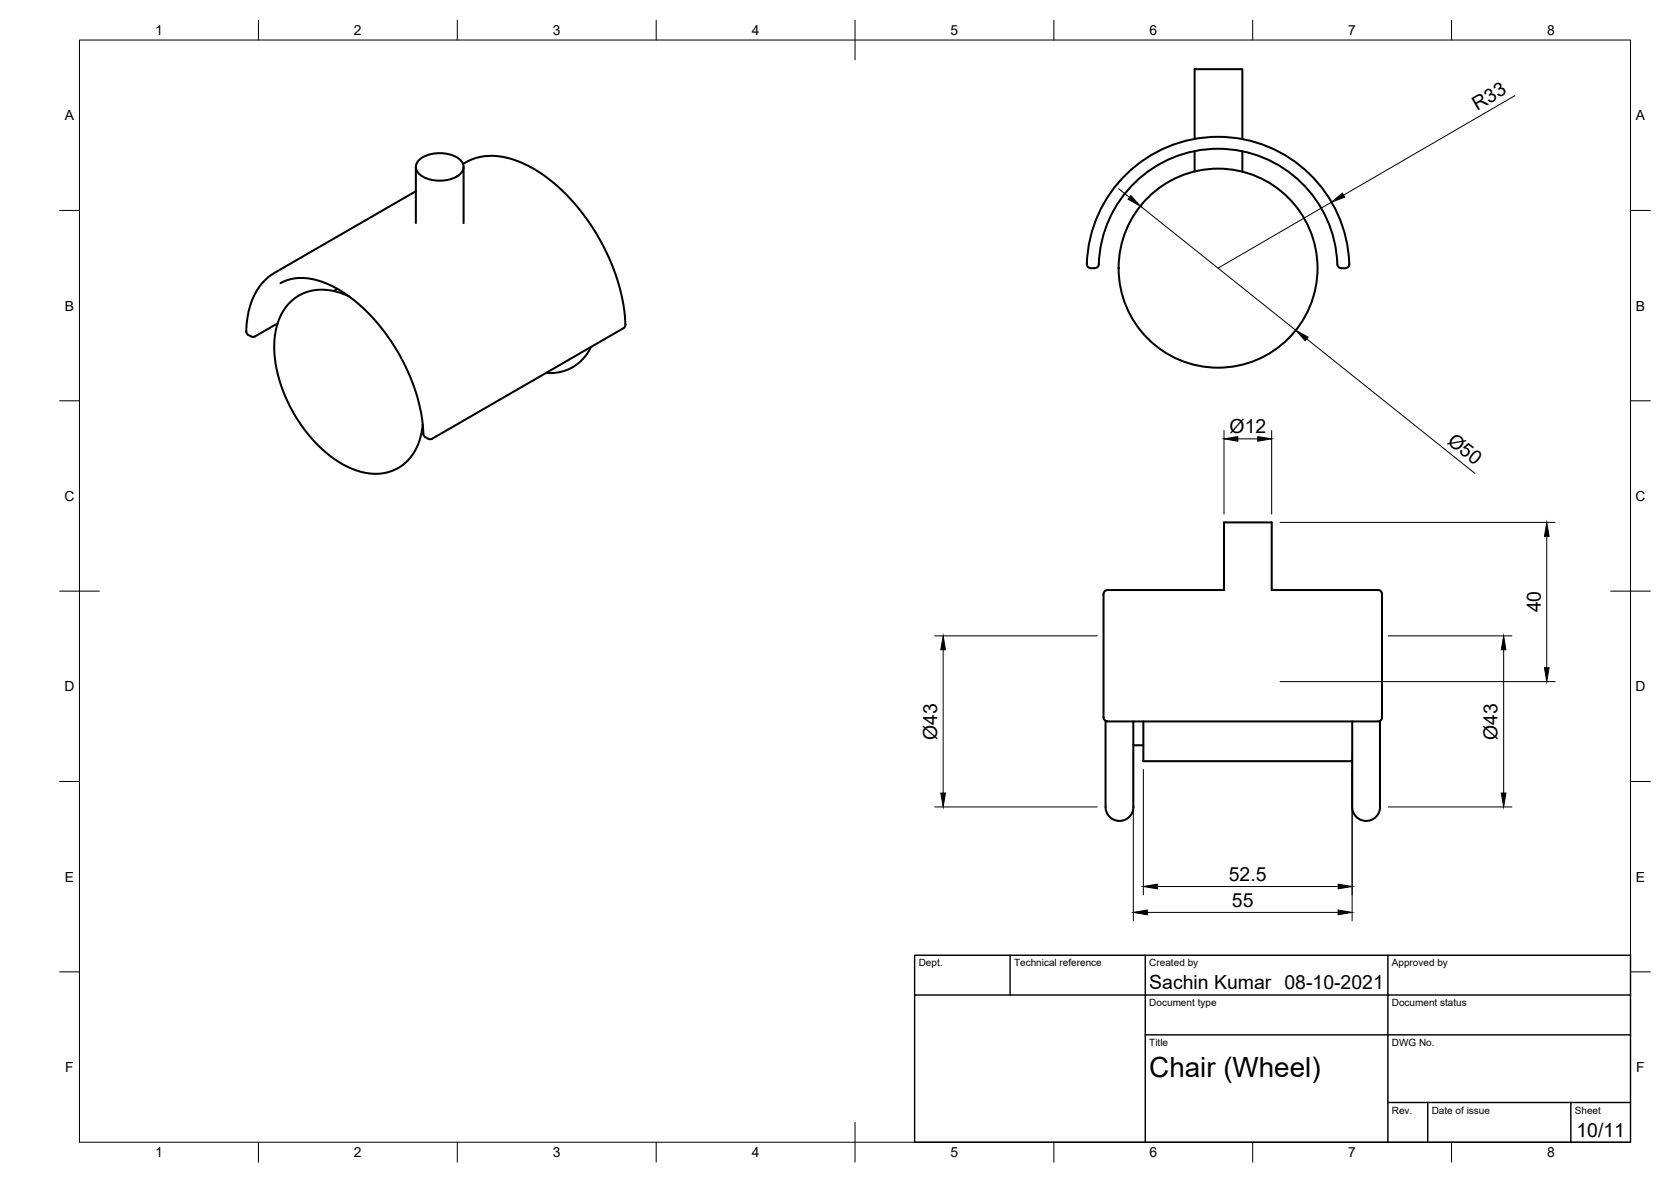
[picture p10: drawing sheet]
<svg xmlns="http://www.w3.org/2000/svg" width="420mm" height="297mm" viewBox="0 0 420 297" stroke-linecap="round" stroke-linejoin="round" font-family="sans-serif">
<!-- layer: Visible -->
<g fill="none" stroke="#000" stroke-width=".51">
<path d="M105.6 40a8.9 8.9 0 0 1 9.9 0 2.49 2.49 0 0 1 1 2.4 2.49 2.49 0 0 1-1.7 2 9.1 9.1 0 0 1-9.2-.5 2.36 2.36 0 0 1 0-3.9zM300.4 34.9v-17.5h12v17.6M300.4 38v5.1M312.4 38v5.1M104.6 48.1l-35.6 20.5-1.5 1-2.1 2.1-1.5 2.6-1.3 3.6-.6 4.1a2.04 2.04 0 0 0 .4 2.1M104.6 42v14.1M116.4 41.2l1.7-.9a16.1 16.1 0 0 1 13.8 .9 45.7 45.7 0 0 1 19.3 19.7 46.5 46.5 0 0 1 6 21l-.4 .6M116.6 42v14.1M70.5 71.2a13.4 13.4 0 0 1 12.5 .5 42.9 42.9 0 0 1 18.4 19.2 46.2 46.2 0 0 1 5.2 18.6l.4 .4a1.54 1.54 0 0 0 1.7 .4M84.8 72.6l-.9 .5M87.7 74.5a12.9 12.9 0 0 0-14.1 .9 16.2 16.2 0 0 0-4.5 14.1l.7 4.6 1.1 3.4 1.4 3.5 2.2 4 2.6 3.7 2.1 2.5 2.6 2.4 2.7 2.1a15.9 15.9 0 0 0 13.9 2.7 12.8 12.8 0 0 0 7.9-11.8M273.3 66.3l.2 .8a1.99 1.99 0 0 0 2.7-.3l.1-.4"/>
<path d="M276.3 66.4a30 30 0 0 1 30-29 30 30 0 0 1 30 29M339.3 66.4a33 33 0 0 0-33-32 33 33 0 0 0-33 32M339.3 66.3l-.3 .8a2.08 2.08 0 0 1-2.7-.3v-.4M69.8 81.3l-5.9 3.3a1.7 1.7 0 0 1-1.5-.5M148.6 87.2l-1 1.7-1.1 1.4-1.1 1-1.6 1.1-3 1.1-1.7 .2h-1.8M156.7 82.5l-48.1 27.8M277.8 148.6l.7-.3h29.3v-17h12v17h26.7a1.33 1.33 0 0 1 1 1.7v30.3a.97 .97 0 0 1-1 1h-68a1.04 1.04 0 0 1-1-1v-31zM278 181.2v13.7a48.5 48.5 0 0 0 .3 9.3 3.5 3.5 0 0 0 3.9 2 3.5 3.5 0 0 0 2.8-3.4M285 181.3v21.5M285 187.3h2.5M287.5 181.3v10h52.5M347 181.2v20.5a3.6 3.6 0 0 1-2.3 4.3 3.6 3.6 0 0 1-4.4-1.8 48.1 48.1 0 0 1-.3-9.2v-13.7"/>
<circle cx="306.3" cy="67.4" r="25"/>
</g>
<!-- layer: Border -->
<g fill="none" stroke="#000" stroke-width=".25">
<path d="M20 10.1h390v276.9h-390zM65 5.1v5M115 5.1v5M165 5.1v5M215 5.1v10M265 5.1v5M315 5.1v5M365 5.1v5M15 52.9h5M410 52.9h5M15 100.7h5M410 100.7h5"/>
<path d="M15 148.6h10M405 148.6h10M15 196.4h5M410 196.4h5M15 244.2h5M410 244.2h5M65 287v5M115 287v5M165 287v5M215 282.1v9.9M265 287v5M315 287v5"/>
<path d="M365 287v5"/>
</g>
<!-- layer: TitleBlock -->
<path d="M230 240.1h180v46.9h-180zM230 250h180M254 240.1v9.9M288 240.1v46.9M349 240.1v46.9M288 260.1h122M349 277.1h61M359 277.1v9.9M395 277.1v9.9" fill="none" stroke="#000" stroke-width=".36"/>
<!-- layer: Dimensions -->
<g fill="none" stroke="#000" stroke-width=".25">
<path d="M380.9 24l-43.1 25.1M281.3 47.4l2.7 2.2M286.7 51.8l39.1 31.2M334.8 50.8l-28.5 16.6M328.5 85.2l42.4 33.8M307.8 108.2v21M311.3 110.3h5M319.7 108.2v21M321.9 131.3h69.1M388.9 134.8v33M235 159.8h40.9M349.1 159.8h31.1"/>
<path d="M237.2 163.3v36M321.9 171.3h69.1M378.1 163.3v36M285 189.4v42M287.5 193.4v31.5M340 189.4v42M235 202.8h40.9M349.1 202.8h31.1M288.5 229.3h48M291 222.8h45.5"/>
</g>
<g fill="#000" stroke="#000" stroke-width=".25">
<path d="M284.4 49.2l2.3 2.6-3.1-1.7zM334.8 50.8l2.7-2.3 .6 1.1zM325.8 83l3.1 1.7-.7 .9zM307.8 110.3l3.5-.6v1.2zM316.3 109.7l3.4 .6-3.4 .6zM388.9 131.3l.6 3.5h-1.2zM237.2 159.8l.5 3.5h-1.1zM378.1 159.8l.6 3.5h-1.2zM388.3 167.8h1.2l-.6 3.5zM236.6 199.3h1.1l-.5 3.5zM377.5 199.3h1.2l-.6 3.5zM285 229.3l3.5-.6v1.2z"/>
<path d="M287.5 222.8l3.5-.6v1.2zM336.5 222.2l3.5 .6-3.5 .6zM336.5 228.7l3.5 .6-3.5 .6z"/>
</g>
<text font-size="7" x="289" y="270.6">Chair (Wheel)</text>
<g font-size="4.9">
<text x="371.4" y="27.9" transform="rotate(-30 371.4 27.9)">R33</text>
<text x="309.2" y="108.7">Ø12</text>
<text x="363.7" y="111.3" transform="rotate(39 363.7 111.3)">Ø50</text>
<text x="387.5" y="153.9" transform="rotate(-90 387.5 153.9)">40</text>
<text x="235.6" y="185.9" transform="rotate(-90 235.6 185.9)">Ø43</text>
<text x="376.5" y="185.9" transform="rotate(-90 376.5 185.9)">Ø43</text>
<text x="309" y="221.3">52.5</text>
<text x="309.8" y="227.8">55</text>
<text x="289" y="248.5">Sachin Kumar 08-10-2021</text>
<text x="396.4" y="285.7">10/11</text>
</g>
<g font-size="3.5">
<text x="39" y="8.8">1</text>
<text x="89" y="8.8">2</text>
<text x="139" y="8.8">3</text>
<text x="189" y="8.8">4</text>
<text x="239" y="8.8">5</text>
<text x="289" y="8.8">6</text>
<text x="339" y="8.8">7</text>
<text x="389" y="8.8">8</text>
<text x="16.3" y="30.2">A</text>
<text x="411.3" y="30.2">A</text>
<text x="16.3" y="78">B</text>
<text x="411.3" y="78">B</text>
<text x="16.2" y="125.9">C</text>
<text x="411.2" y="125.9">C</text>
<text x="16.2" y="173.7">D</text>
<text x="411.2" y="173.7">D</text>
<text x="16.3" y="221.6">E</text>
<text x="411.3" y="221.6">E</text>
<text x="16.4" y="269.4">F</text>
<text x="411.4" y="269.4">F</text>
<text x="39" y="290.8">1</text>
<text x="89" y="290.8">2</text>
<text x="139" y="290.8">3</text>
<text x="189" y="290.8">4</text>
<text x="239" y="290.8">5</text>
<text x="289" y="290.8">6</text>
<text x="339" y="290.8">7</text>
<text x="389" y="290.8">8</text>
</g>
<g font-size="2.5">
<text x="231" y="242.9">Dept.</text>
<text x="255" y="242.9">Technical reference</text>
<text x="289" y="242.9">Created by</text>
<text x="350" y="242.9">Approved by</text>
<text x="289" y="252.8">Document type</text>
<text x="350" y="252.8">Document status</text>
<text x="289" y="262.9">Title</text>
<text x="350" y="262.9">DWG No.</text>
<text x="350" y="279.9">Rev.</text>
<text x="360" y="279.9">Date of issue</text>
<text x="396" y="279.9">Sheet</text>
</g>
</svg>
